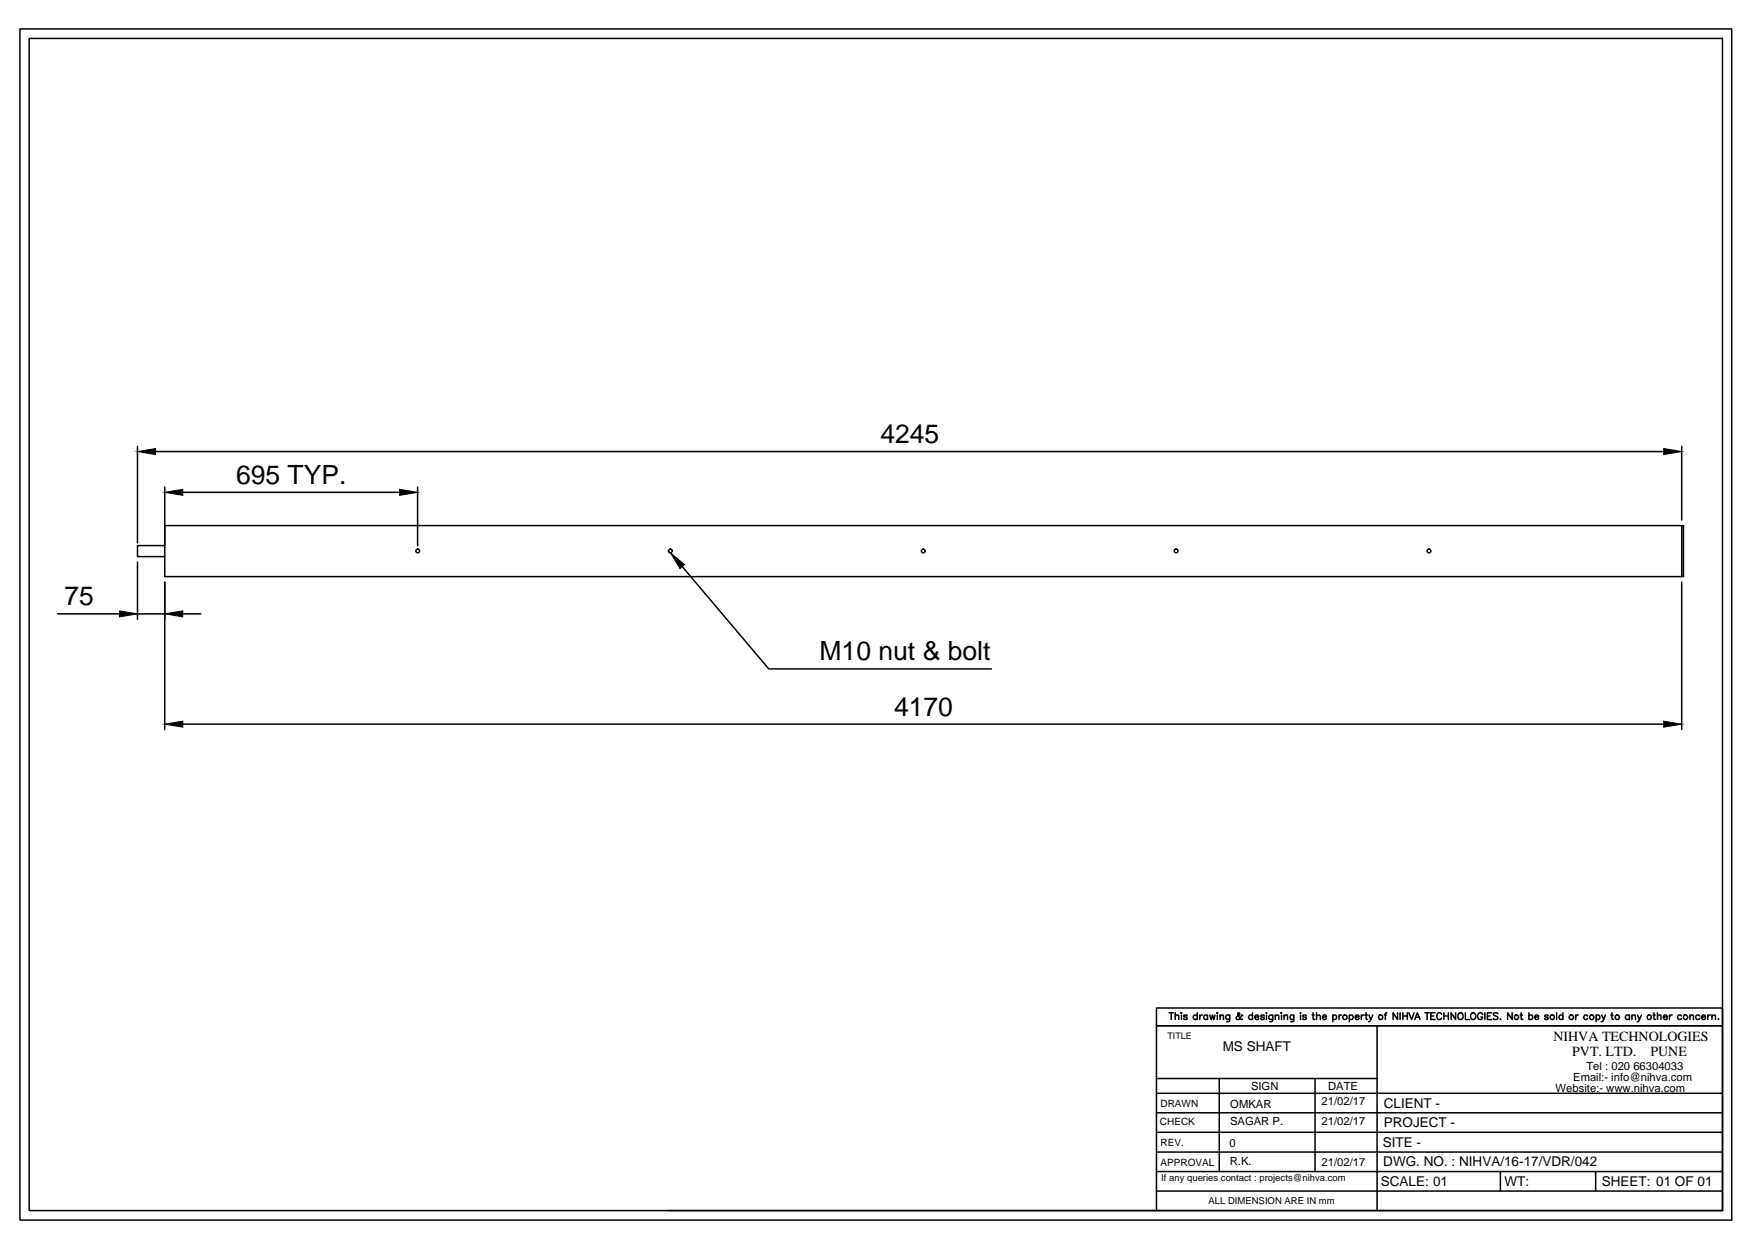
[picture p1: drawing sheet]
<svg xmlns="http://www.w3.org/2000/svg" width="297mm" height="210mm" viewBox="0 0 297 210" stroke-linecap="round" stroke-linejoin="round" font-family="sans-serif">
<!-- layer: 0 -->
<g fill="none" stroke="#000" stroke-width=".25">
<path d="M3.4 4.9h289.7v201.6h-289.7zM4.9 6.5h286.6v198.4h-286.6zM23.3 75.6v16.3M26.3 76.4h255.3M284.6 75.6v12.4M23.3 95.2v9.6M27.9 82.5v9.9h-4.6v1.8h4.6M27.9 98.5v25M30.9 83.3h36.7M70.7 82.5v9.9M115.5 95.9l14.6 17.3h37.7M284.6 89h-256.7v8.6h256.7v-8.6h.3v8.6h-.3"/>
<path d="M284.6 98.5v25M9.7 103.9h10.5M23.3 103.9h4.6M30.9 103.9h3.1M30.9 122.6h250.7M197.9 171.4h.7M198.2 171.4v1.2M198.9 172l.3-.2 .3 .1v.7M198.9 171.4v1.2M199.9 171.5h.1v.1zM200 171.9v.7M200.9 172l-.2-.2-.3 .1-.1 .1 .1 .1 .5 .2v.2l-.3 .1-.3-.2"/>
<path d="M202.6 172a.37 .37 0 0 0-.5-.1 .37 .37 0 0 0 0 .6 .37 .37 0 0 0 .5-.1M202.6 171.4v1.2M203.1 171.8v.8M203.5 171.8a.36 .36 0 0 0-.4 .4M204.4 172a.35 .35 0 0 0-.6-.1 .35 .35 0 0 0 0 .6 .35 .35 0 0 0 .6-.1M204.4 171.8v.8M204.8 171.8l.2 .8 .2-.8 .2 .8 .2-.8M206 171.4l.1 .1-.1 .1zM206 171.9v.7M206.5 172l.2-.2 .3 .1 .1 .7M206.5 171.8v.8M208.1 171.8v.9l-.2 .3-.3-.1"/>
<path d="M208.1 172a.37 .37 0 0 0-.5-.1 .37 .37 0 0 0 0 .6 .37 .37 0 0 0 .5-.1M210.3 171.9v-.1l-.2 .1-.1 .4-.3 .3h-.3l-.2-.2 .1-.2 .5-.5-.1-.3-.2 .2v.3l.5 .6h.3M212 172a.37 .37 0 0 0-.6-.1 .37 .37 0 0 0 0 .6 .37 .37 0 0 0 .6-.1M212 171.4v1.2M212.4 172.2h.6a.37 .37 0 0 0-.4-.4 .37 .37 0 0 0-.3 .4 .37 .37 0 0 0 .4 .4l.3-.2M214 172l-.2-.2-.4 .1v.1v.1l.5 .2v.2l-.3 .1-.2-.2M214.4 171.4v.2zM214.4 171.9v.7M215.4 171.8v.9l-.1 .2h-.4M215.4 172a.37 .37 0 0 0-.5-.1 .37 .37 0 0 0 0 .6 .37 .37 0 0 0 .5-.1M215.8 172l.3-.2 .3 .1v.7M215.8 171.8v.8"/>
<path d="M216.8 171.5h.1v.1zM216.9 171.9v.7M217.3 172l.3-.2 .3 .1v.7M217.3 171.8v.8M219 171.8l-.1 1.1h-.4M219 172a.35 .35 0 0 0-.5-.1 .35 .35 0 0 0 0 .6 .35 .35 0 0 0 .5-.1M220.1 171.4v.2zM220.1 171.9v.7M221.1 172l-.2-.2-.4 .1v.2l.4 .1 .2 .2-.2 .2-.4-.1v-.1M222.1 171.8h.3M222.2 171.4l.1 1.1 .2 .1M222.8 172l.3-.2 .3 .1 .1 .7"/>
<path d="M222.8 171.4v1.2M223.8 172.2h.7v-.2a.35 .35 0 0 0-.5 0 .35 .35 0 0 0 0 .5 .35 .35 0 0 0 .5-.1M225.6 172a.35 .35 0 0 1 .5-.1 .35 .35 0 0 1 0 .6 .35 .35 0 0 1-.5-.1M225.6 171.8v1.2M226.6 171.8v.8M227.1 171.8a.32 .32 0 0 0-.5 .4M228.4 172a.37 .37 0 0 1 .5-.1 .37 .37 0 0 1 0 .6 .37 .37 0 0 1-.5-.1M228.4 171.8v1.2M229.4 172.2h.6a.35 .35 0 0 0-.5-.4 .35 .35 0 0 0-.1 .6l.2 .2 .4-.2M230.4 171.8v.8M230.9 171.8a.36 .36 0 0 0-.5 .4M231 171.8h.4"/>
<path d="M231.2 171.4v1l.1 .1 .2 .1M231.7 171.8l.3 .8 .4-.8M232 172.6l-.1 .2-.3 .2M233.1 173.6v31.3M234.3 171.8h.4M234.7 171.4l-.2 .1v.1v1M236.5 171.4v1.2l-.7-1.2v1.2M237 171.4v1.2M237.4 171.4v1.2M237.4 172h.8M238.2 171.4v1.2M238.4 171.4l.5 1.2 .4-1.2"/>
<path d="M239.5 172.6l.4-1.2 .5 1.2M239.6 172.2h.6M241.2 171.4h.7M241.5 171.4v1.2M242.2 172h.4M242.9 171.4h-.7v1.2h.7M244 171.7l-.3-.3a.56 .56 0 0 0-.5 .6 .56 .56 0 0 0 .6 .5l.2-.2M244.4 172h.7M244.4 171.4v1.2M245.1 171.4v1.2M246.4 171.4v1.2l-.8-1.2v1.2M248 171.4v1.2h.7"/>
<path d="M249 171.6l.1-.1a.55 .55 0 0 1 .7 .5 .55 .55 0 0 1-.7 .5l-.2-.3zM250.9 171.7a.43 .43 0 0 0-.4-.3 .43 .43 0 0 0-.4 .5v.3a.42 .42 0 0 0 .4 .4 .42 .42 0 0 0 .4-.4h-.3M251.3 171.4v1.2M251.7 172h.5M252.5 171.4h-.8v1.2h.8M253.5 171.6l-.2-.2-.5 .1v.3l.7 .4v.2l-.2 .2-.5-.1v-.1M253.9 172.5h.1zM255.9 171.4v1.2l-.7-1.2v1.2M257.3 171.8h.4M257.5 171.4v1.1l.3 .1M258.8 172a.35 .35 0 0 1 .5-.1 .35 .35 0 0 1 0 .6 .35 .35 0 0 1-.5-.1M258.8 171.4v1.2"/>
<path d="M259.7 172.2h.7a.34 .34 0 0 0-.3-.4 .34 .34 0 0 0-.4 .4l.2 .3 .3 .1 .2-.2M262 172l-.2-.2-.3 .1v.2l.4 .1 .1 .2-.2 .2-.3-.1-.1-.1M263.5 171.4v1.2M264.5 172a.37 .37 0 0 0-.5-.1 .37 .37 0 0 0 0 .6 .37 .37 0 0 0 .5-.1M264.5 171.4v1.2M266.7 171.8v.8M267.2 171.8a.36 .36 0 0 0-.5 .4M268.7 172a.37 .37 0 0 0-.5-.1 .37 .37 0 0 0 0 .6 .37 .37 0 0 0 .5-.1M270.2 172a.35 .35 0 0 1 .5-.1 .35 .35 0 0 1 0 .6 .35 .35 0 0 1-.5-.1M270.2 171.8v1.2M271.1 171.8l.3 .8 .3-.8M271.4 172.6l-.1 .2-.3 .2"/>
<path d="M272.7 171.8h.3M272.8 171.4v1l.1 .1 .2 .1M275.8 172a.37 .37 0 0 0-.6-.1 .37 .37 0 0 0 0 .6 .37 .37 0 0 0 .6-.1M275.8 171.8v.8M276.2 172l.3-.2 .3 .1v.7M276.2 171.8v.8M277.1 171.8l.4 .8 .3-.8M277.5 172.6l-.2 .3-.2 .1M279.8 171.8h.3M279.9 171.4v1l.1 .1 .2 .1M280.5 172l.3-.2 .3 .1v.7M280.5 171.4v1.2"/>
<path d="M281.5 172.2h.7a.35 .35 0 0 0-.5-.4 .35 .35 0 0 0-.1 .6l.2 .2 .4-.2M282.6 171.8v.8M283 171.8a.36 .36 0 0 0-.4 .4M284.6 172a.37 .37 0 0 0-.6-.1 .37 .37 0 0 0 0 .6 .37 .37 0 0 0 .6-.1M286 172l.3-.2 .3 .1v.7M286 171.8v.8M287.7 172a.37 .37 0 0 0-.6-.1 .37 .37 0 0 0 0 .6 .37 .37 0 0 0 .6-.1M288 172.2h.7a.34 .34 0 0 0-.4-.4 .34 .34 0 0 0-.3 .4l.1 .3 .3 .1 .3-.2M289 171.8v.8M289.5 171.8a.36 .36 0 0 0-.5 .4M289.8 172l.3-.2 .2 .1 .1 .7M289.8 171.8v.8"/>
<path d="M290.8 172.5h.1zM195.7 195h95.8M195.7 191.7h95.8M195.7 188.4h95.8M195.7 185.1h95.8M195.7 182.6h37.4M195.7 198.3h95.8M206.4 182.6v15.7M222.6 182.6v15.7M253.9 198.3v3.3M270.1 198.3v3.3M113 204.9h178.5"/>
<path d="M195.7 204.9v-31.3h95.8h-95.8v-3h95.8v34.3M195.7 201.6h95.8"/>
<circle cx="70.7" cy="93.3" r=".32"/>
<circle cx="113.5" cy="93.3" r=".32"/>
<circle cx="156.3" cy="93.3" r=".32"/>
<circle cx="199.1" cy="93.3" r=".32"/>
<circle cx="241.9" cy="93.3" r=".32"/>
<circle cx="227.6" cy="172.2" r=".38"/>
<circle cx="233.7" cy="172.2" r=".37"/>
<circle cx="247.2" cy="172" r=".54"/>
<circle cx="256.7" cy="172.2" r=".37"/>
<circle cx="262.7" cy="172.2" r=".38"/>
<circle cx="266" cy="172.2" r=".37"/>
<circle cx="269.4" cy="172.2" r=".37"/>
<circle cx="273.7" cy="172.2" r=".37"/>
<circle cx="279.1" cy="172.2" r=".37"/>
<circle cx="285.3" cy="172.2" r=".37"/>
</g>
<path d="M23.3 76.4l3-.5v1zM281.6 75.9l3 .5-3 .5zM27.9 83.3l3-.5v1zM67.6 82.8l3.1 .5-3.1 .5zM113.5 93.6l2.4 2-.8 .7zM20.2 103.4l3.1 .5-3.1 .5zM27.9 103.9l3-.5v1zM27.9 122.6l3-.5v1zM281.6 122.1l3 .5-3 .5z" fill="#000" stroke="#000" stroke-width=".17"/>
<g font-size="4.5">
<text x="149" y="75">4245</text>
<text x="39.9" y="81.9">695 TYP.</text>
<text x="10.9" y="102.5">75</text>
<text x="138.7" y="111.7">M10 nut &amp; bolt</text>
<text x="151.3" y="121.1">4170</text>
</g>
<g font-size="2.4">
<text x="262.9" y="176.2">NIHVA TECHNOLOGIES</text>
<text x="266.1" y="178.8">PVT. LTD.</text>
<text x="279.3" y="178.8">PUNE</text>
</g>
<g font-size="2.3">
<text x="207" y="178">MS SHAFT</text>
<text x="234.2" y="187.6">CLIENT -</text>
<text x="234.2" y="190.8">PROJECT -</text>
<text x="234" y="194.1">SITE -</text>
<text x="234.1" y="197.4">DWG. NO. : NIHVA/16-17/VDR/042</text>
<text x="233.7" y="200.8">SCALE: 01</text>
<text x="254.6" y="200.7">WT:</text>
<text x="271.1" y="200.8">SHEET: 01 OF 01</text>
</g>
<g font-size="1.9">
<text x="211.7" y="184.6">SIGN</text>
<text x="224.8" y="184.6">DATE</text>
<text x="263.3" y="184.9">Website:- www.nihva.com</text>
<text x="266.3" y="183">Email:- info@nihva.com</text>
<text x="268.5" y="181.1">Tel : 020 66304033</text>
<text x="208.2" y="190.4">SAGAR P.</text>
<text x="208.2" y="187.5">OMKAR</text>
<text x="223.7" y="187.1">21/02/17</text>
<text x="223.7" y="190.4">21/02/17</text>
<text x="208.1" y="194.2">0</text>
<text x="208.1" y="197.3">R.K.</text>
<text x="223.7" y="197.3">21/02/17</text>
</g>
<g font-size="1.7">
<text x="196.3" y="190.4">CHECK</text>
<text x="196.4" y="187.4">DRAWN</text>
<text x="196.4" y="194">REV.</text>
<text x="196.4" y="197.4">APPROVAL</text>
</g>
<g font-size="1.6">
<text x="196.5" y="200">If any queries contact : projects@nihva.com</text>
<text x="204.5" y="203.8">ALL DIMENSION ARE IN mm</text>
</g>
<text font-size="1.5" x="197.6" y="175.9">TITLE</text>
</svg>
